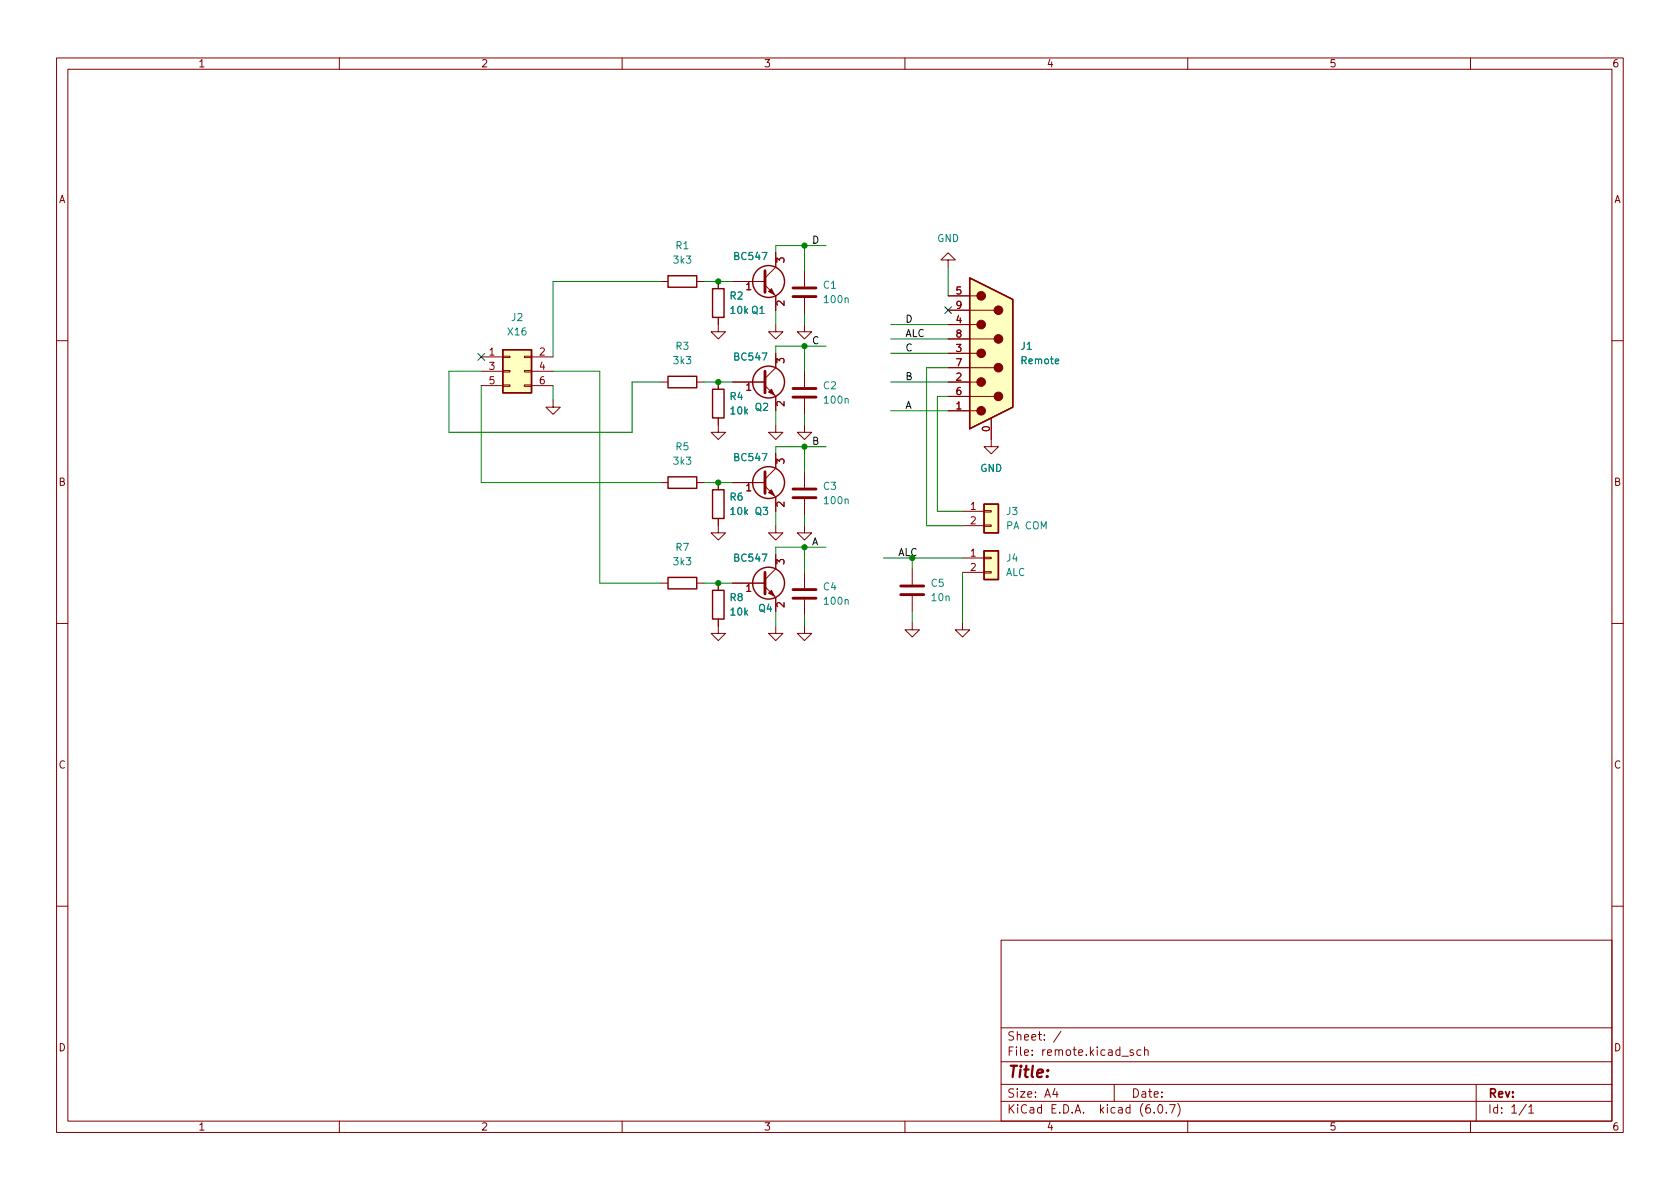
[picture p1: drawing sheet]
<svg xmlns="http://www.w3.org/2000/svg" width="297mm" height="210mm" viewBox="0 0 297 210" stroke-linecap="round" stroke-linejoin="round" font-family="sans-serif">
<g fill="none" stroke="#840000" stroke-width=".18">
<path d="M10 10.2h277v190.1h-277zM12 12.2h273v186.1h-273zM60 10.2v2M110 10.2v2M160 10.2v2M210 10.2v2M260 10.2v2M116.8 49.8h1.3M123.2 49.8h1.3M127 56.1v2.6h1.3l-1.3 1.2-1.3-1.2h1.3M127 49.8v1.2M129.5 49.8h5.8"/>
<path d="M135.3 50.4l1.9 1.9v2.6M137.2 57.4v1.3h1.2l-1.2 1.2-1.3-1.2h1.3M137.2 44.7v2.5l-1.9 1.9M142.2 57.4v1.3h1.3l-1.3 1.2-1.2-1.2h1.2M142.2 47.9v2.8M142.2 52.7v2.8M167.6 46h1.3l-1.3-1.3-1.2 1.3h1.2v1.2M167.6 59.9h8.2M167.6 57.4h5.1M167.6 54.9h8.2M167.6 52.3h5.1M10 60.2h2"/>
<path d="M85.1 63.1h3.8M85.1 65.7h3.8M85.1 68.2h3.8M88.9 68.1h1.3v.2h-1.3zM88.9 65.5h1.3v.3h-1.3zM88.9 63h1.3v.2h-1.3zM92.7 68.1h1.3v.2h-1.3zM92.7 65.5h1.3v.3h-1.3zM92.7 63h1.3v.2h-1.3zM94 63.1h3.8M94 65.7h3.8M94 68.2h3.8"/>
<path d="M97.8 70.7v1.3h1.3l-1.3 1.3-1.3-1.3h1.3M116.8 67.6h1.3M123.2 67.6h1.3M127 73.9v2.5h1.3l-1.3 1.3-1.3-1.3h1.3M127 67.6v1.2M129.5 67.6h5.8M135.3 68.2l1.9 1.9v2.5M137.2 75.2v1.2h1.2l-1.2 1.3-1.3-1.3h1.3M137.2 62.5v2.5l-1.9 1.9M142.2 75.2v1.2h1.3l-1.3 1.3-1.2-1.3h1.2M142.2 65.7v2.7M142.2 70.5v2.8"/>
<path d="M167.6 67.6h5.1M167.6 72.6h5.1M167.6 70.1h8.2M167.6 65h8.2M167.6 62.5h5.1M175.3 73.9v5.1h1.2l-1.2 1.3-1.3-1.3h1.3M285 60.2h2M116.8 85.3h1.3M123.2 85.3h1.3M127 91.7v2.5h1.3l-1.3 1.3-1.3-1.3h1.3M127 85.3v1.3M129.5 85.3h5.8"/>
<path d="M135.3 86l1.9 1.9v2.5M137.2 93v1.2h1.2l-1.2 1.3-1.3-1.3h1.3M137.2 80.3v2.5l-1.9 1.9M137.2 98v2.6l-1.9 1.9M142.2 93v1.2h1.3l-1.3 1.3-1.2-1.3h1.2M142.2 83.4v2.8M142.2 88.3v2.8M170.2 98.7h3.8M170.2 90.4h3.8M170.2 93h3.8M174 98.5h1.3v.3h-1.3zM174 92.8h1.3v.3h-1.3z"/>
<path d="M174 90.3h1.3v.2h-1.3zM10 110.2h2M116.8 103.1h1.3M123.2 103.1h1.3M127 109.5v2.5h1.3l-1.3 1.3-1.3-1.3h1.3M127 103.1v1.3M129.5 103.1h5.8M135.3 103.8l1.9 1.9v2.5M137.2 110.7v1.3h1.2l-1.2 1.3-1.3-1.3h1.3M142.2 110.7v1.3h1.3l-1.3 1.3-1.2-1.3h1.2M142.2 101.2v2.8M142.2 106v2.8"/>
<path d="M161.3 110.1v1.3h1.3l-1.3 1.2-1.3-1.2h1.3M161.3 100.6v2.8M161.3 105.4v2.8M170.2 110.1v1.3h1.2l-1.2 1.2-1.3-1.2h1.3M170.2 101.2h3.8M174 101.1h1.3v.2h-1.3zM285 110.2h2M10 160.2h2M177 166.3h108v32h-108zM285 160.2h2M60 198.3v2M110 198.3v2"/>
<path d="M160 198.3v2M177 194.8h108M177 191.8h108M177 187.8h108M177 181.8h108M186.5 192.5l-.4 1h1M186.9 193v1M187.6 182.4l-1.3 1.9M197 191.8v3M198.4 186.8h1.1M200.4 185.7l-.4-.1-.2 .2 .1 .3 .5 .1v.4h-.6M201.7 185.7l-.4-.1-.3 .3v.4l.1 .3h.6"/>
<path d="M202.4 185.8l.2-.2 .3 .1 .1 .9M202.4 185.1v1.5M204.1 196.7v.1M204.9 195.4l.2-.1a.81 .81 0 0 1 .6 .7 .81 .81 0 0 1-.3 .8h-.2a.81 .81 0 0 1-.6-.6 .81 .81 0 0 1 .3-.8zM206.2 196.7v.1M206.8 195.3h1l-.7 1.5M208.2 195.1a1.72 1.72 0 0 1 0 2.3M210 198.3v2M260 198.3v2M261 191.8v6.5M269.9 195.3l-1.3 1.9M270.3 195.8l.4-.5v1.5"/>
<path d="M270.3 196.8h.9"/>
</g>
<g fill="none" stroke="#840000" stroke-width=".51">
<path d="M135.3 47.9v3.8M140.2 52.4h4.1M140.2 50.9h4.1M135.3 65.7v3.8M140.2 70.2h4.1M140.2 68.7h4.1M135.3 83.4v3.8M140.2 88h4.1M140.2 86.5h4.1M135.3 101.2v3.8M140.2 105.8h4.1M140.2 104.3h4.1"/>
<path d="M159.3 105.2h4M159.3 103.6h4"/>
</g>
<g fill="none" stroke="#840000" stroke-width=".25">
<path d="M118.1 48.8h5.1v2h-5.1zM126 51h2v5.1h-2zM171.4 49.1l7.7 3.9v19l-7.7 3.8zM88.9 61.8h5.1v7.7h-5.1zM118.1 66.5h5.1v2.1h-5.1zM126 68.8h2v5.1h-2zM118.1 84.3h5.1v2.1h-5.1zM126 86.6h2v5.1h-2zM174 97.4h2.5v5.1h-2.5zM174 89.1h2.5v5.1h-2.5zM118.1 102.1h5.1v2h-5.1zM126 104.4h2v5.1h-2z"/>
<circle cx="135.9" cy="49.8" r="2.82"/>
<circle cx="135.9" cy="67.6" r="2.82"/>
<circle cx="135.9" cy="85.3" r="2.82"/>
<circle cx="135.9" cy="103.1" r="2.82"/>
</g>
<g fill="#840000" stroke="#840000" stroke-width=".18">
<path d="M135.9 51.6l.5-.6 .5 1.1z"/>
<path d="M135.9 104.9l.5-.5 .5 1z"/>
<path d="M135.9 69.3l.5-.5 .5 1z"/>
<path d="M135.9 87.1l.5-.5 .5 1z"/>
<circle cx="173.5" cy="72.6" r=".76"/>
<circle cx="173.5" cy="67.6" r=".76"/>
<circle cx="173.5" cy="62.5" r=".76"/>
<circle cx="173.5" cy="57.4" r=".76"/>
<circle cx="173.5" cy="52.3" r=".76"/>
<circle cx="176.5" cy="70.1" r=".76"/>
<circle cx="176.5" cy="65" r=".76"/>
<circle cx="176.5" cy="59.9" r=".76"/>
<circle cx="176.5" cy="54.9" r=".76"/>
</g>
<g fill="#ffffc2" stroke="#ffffc2" stroke-width=".18">
<path d="M88.9 61.8h5.1v7.7h-5.1z"/>
<path d="M174 97.4h2.5v5.1h-2.5z"/>
<path d="M171.4 49.1l7.7 3.9v19l-7.7 3.8z"/>
<path d="M174 89.1h2.5v5.1h-2.5z"/>
</g>
<g fill="none" stroke="#008400" stroke-width=".18">
<path d="M116.8 49.8h-19v13.3M124.5 49.8h5M137.2 54.9v2.5M142.2 43.4v4.5M142.2 55.5v1.9M146 43.4h-8.8v1.3M157.5 59.9h10.1M157.5 57.4h10.1M167.6 47.2v5.1M85.1 65.7h-5.7v10.7h32.4v-8.8h5M85.1 68.2v17.1h31.7M97.8 65.7h8.2v37.4h10.8"/>
<path d="M97.8 68.2v2.5M124.5 67.6h5M137.2 72.6v2.6M142.2 61.2v4.5M142.2 73.3v1.9M142.2 79v4.4M146 61.2h-8.8v1.3M146 79h-8.8v1.3M157.5 67.6h10.1M157.5 62.5h10.1M157.5 72.6h10.1M167.6 70.1h-1.9v20.3h4.5"/>
<path d="M167.6 65h-3.8v28h6.4M124.5 85.3h5M137.2 90.4v2.6M142.2 91.1v1.9M142.2 96.8v4.4M146 96.8h-8.8v1.2M156.2 98.7h14M161.3 98.7v1.9M124.5 103.1h5M137.2 108.2v2.5M142.2 108.8v1.9M161.3 108.2v1.9"/>
<path d="M170.2 101.2v8.9"/>
</g>
<path d="M167 54.2l1.2 1.3M168.2 54.2l-1.2 1.3M84.5 62.5l1.2 1.2M85.7 62.5l-1.2 1.2" fill="none" stroke="#000084" stroke-width=".18"/>
<g fill="#008400" stroke="#008400" stroke-width=".18">
<circle cx="127" cy="49.8" r=".46"/>
<circle cx="142.2" cy="61.2" r=".46"/>
<circle cx="127" cy="67.6" r=".46"/>
<circle cx="142.2" cy="43.4" r=".46"/>
<circle cx="127" cy="85.3" r=".46"/>
<circle cx="127" cy="103.1" r=".46"/>
<circle cx="142.2" cy="96.8" r=".46"/>
<circle cx="161.3" cy="98.7" r=".46"/>
<circle cx="142.2" cy="79" r=".46"/>
</g>
<text font-size="2.8" fill="#840000" x="178" y="190.6">Title:</text>
<g font-size="2.1" fill="#840000">
<text x="178" y="184">Sheet: /</text>
<text x="178" y="186.7">File: remote.kicad_sch</text>
<text x="178" y="196.9">KiCad E.D.A. kicad (6.0.7)</text>
<text x="178" y="194.1">Size: A4</text>
<text x="200" y="194.1">Date:</text>
<text x="263" y="194.1">Rev:</text>
<text x="263" y="196.9">Id: 1/1</text>
</g>
<g font-size="1.8" fill="#840000">
<text x="35" y="11.9">1</text>
<text x="85" y="11.9">2</text>
<text x="135" y="11.9">3</text>
<text x="185" y="11.9">4</text>
<text x="235" y="11.9">5</text>
<text x="285" y="11.9">6</text>
<text x="10.3" y="35.9">A</text>
<text x="285.3" y="35.9">A</text>
<text x="138.7" y="46.5" transform="rotate(-90 138.7 46.5)">3</text>
<text x="131.9" y="51.3">1</text>
<text x="169.1" y="52.1">5</text>
<text x="138.7" y="54.1" transform="rotate(-90 138.7 54.1)">2</text>
<text x="169.1" y="57.1">4</text>
<text x="169.1" y="59.7">8</text>
<text x="169.1" y="54.6">9</text>
<text x="86.5" y="62.9">1</text>
<text x="86.5" y="65.4">3</text>
<text x="95.4" y="62.9">2</text>
<text x="95.4" y="65.4">4</text>
<text x="138.7" y="64.2" transform="rotate(-90 138.7 64.2)">3</text>
<text x="169.1" y="62.2">3</text>
<text x="169.1" y="64.8">7</text>
<text x="86.5" y="67.9">5</text>
<text x="95.4" y="67.9">6</text>
<text x="131.9" y="69.1">1</text>
<text x="138.7" y="71.9" transform="rotate(-90 138.7 71.9)">2</text>
<text x="169.1" y="67.3">2</text>
<text x="169.1" y="69.8">6</text>
<text x="169.1" y="72.4">1</text>
<text x="175" y="76.3" transform="rotate(-90 175 76.3)">0</text>
<text x="138.7" y="82" transform="rotate(-90 138.7 82)">3</text>
<text x="10.3" y="85.9">B</text>
<text x="131.9" y="86.9">1</text>
<text x="138.7" y="89.6" transform="rotate(-90 138.7 89.6)">2</text>
<text x="285.3" y="85.9">B</text>
<text x="171.6" y="90.2">1</text>
<text x="171.6" y="92.7">2</text>
<text x="138.7" y="99.8" transform="rotate(-90 138.7 99.8)">3</text>
<text x="171.6" y="98.4">1</text>
<text x="171.6" y="101">2</text>
<text x="131.9" y="104.6">1</text>
<text x="138.7" y="107.4" transform="rotate(-90 138.7 107.4)">2</text>
<text x="10.3" y="135.9">C</text>
<text x="285.3" y="135.9">C</text>
<text x="10.3" y="185.9">D</text>
<text x="285.3" y="185.9">D</text>
<text x="35" y="199.9">1</text>
<text x="85" y="199.9">2</text>
<text x="135" y="199.9">3</text>
<text x="185" y="199.9">4</text>
<text x="235" y="199.9">5</text>
<text x="285" y="199.9">6</text>
</g>
<g font-size="1.8" fill="#008484">
<text x="119.2" y="46.6">3k3</text>
<text x="119.5" y="44.1">R1</text>
<text x="130" y="46">BC547</text>
<text x="165.7" y="42.8">GND</text>
<text x="129.1" y="53">R2</text>
<text x="145.6" y="51">C1</text>
<text x="145.9" y="53.6">100n</text>
<text x="89.9" y="59.3">X16</text>
<text x="90.5" y="56.8">J2</text>
<text x="129.2" y="55.5">10k Q1</text>
<text x="119.2" y="64.4">3k3</text>
<text x="119.5" y="61.8">R3</text>
<text x="130" y="63.7">BC547</text>
<text x="180.5" y="61.8">J1</text>
<text x="180.7" y="64.4">Remote</text>
<text x="129.1" y="70.7">R4</text>
<text x="145.6" y="68.8">C2</text>
<text x="145.9" y="71.4">100n</text>
<text x="129.2" y="73.3">10k</text>
<text x="133.5" y="72.6">Q2</text>
<text x="119.2" y="82.2">3k3</text>
<text x="119.5" y="79.6">R5</text>
<text x="130" y="81.5">BC547</text>
<text x="173.3" y="83.4">GND</text>
<text x="129.1" y="88.5">R6</text>
<text x="145.6" y="86.6">C3</text>
<text x="145.9" y="89.1">100n</text>
<text x="129.2" y="91.1">10k</text>
<text x="133.5" y="91.1">Q3</text>
<text x="178" y="91.1">J3</text>
<text x="178" y="93.6">PA COM</text>
<text x="119.2" y="99.9">3k3</text>
<text x="119.5" y="97.4">R7</text>
<text x="130" y="99.3">BC547</text>
<text x="177.8" y="101.8">ALC</text>
<text x="178" y="99.3">J4</text>
<text x="129.1" y="106.3">R8</text>
<text x="145.6" y="104.4">C4</text>
<text x="145.9" y="106.9">100n</text>
<text x="164.7" y="103.8">C5</text>
<text x="164.8" y="106.3">10n</text>
<text x="129.2" y="108.8">10k</text>
<text x="134.2" y="108.2">Q4</text>
</g>
<g font-size="1.8">
<text x="143.5" y="43.1">D</text>
<text x="160" y="57">D</text>
<text x="160" y="59.6">ALC</text>
<text x="143.5" y="60.9">C</text>
<text x="160" y="62.1">C</text>
<text x="160" y="67.2">B</text>
<text x="160" y="72.3">A</text>
<text x="143.5" y="78.6">B</text>
<text x="143.5" y="96.4">A</text>
<text x="158.7" y="98.3">ALC</text>
</g>
</svg>
